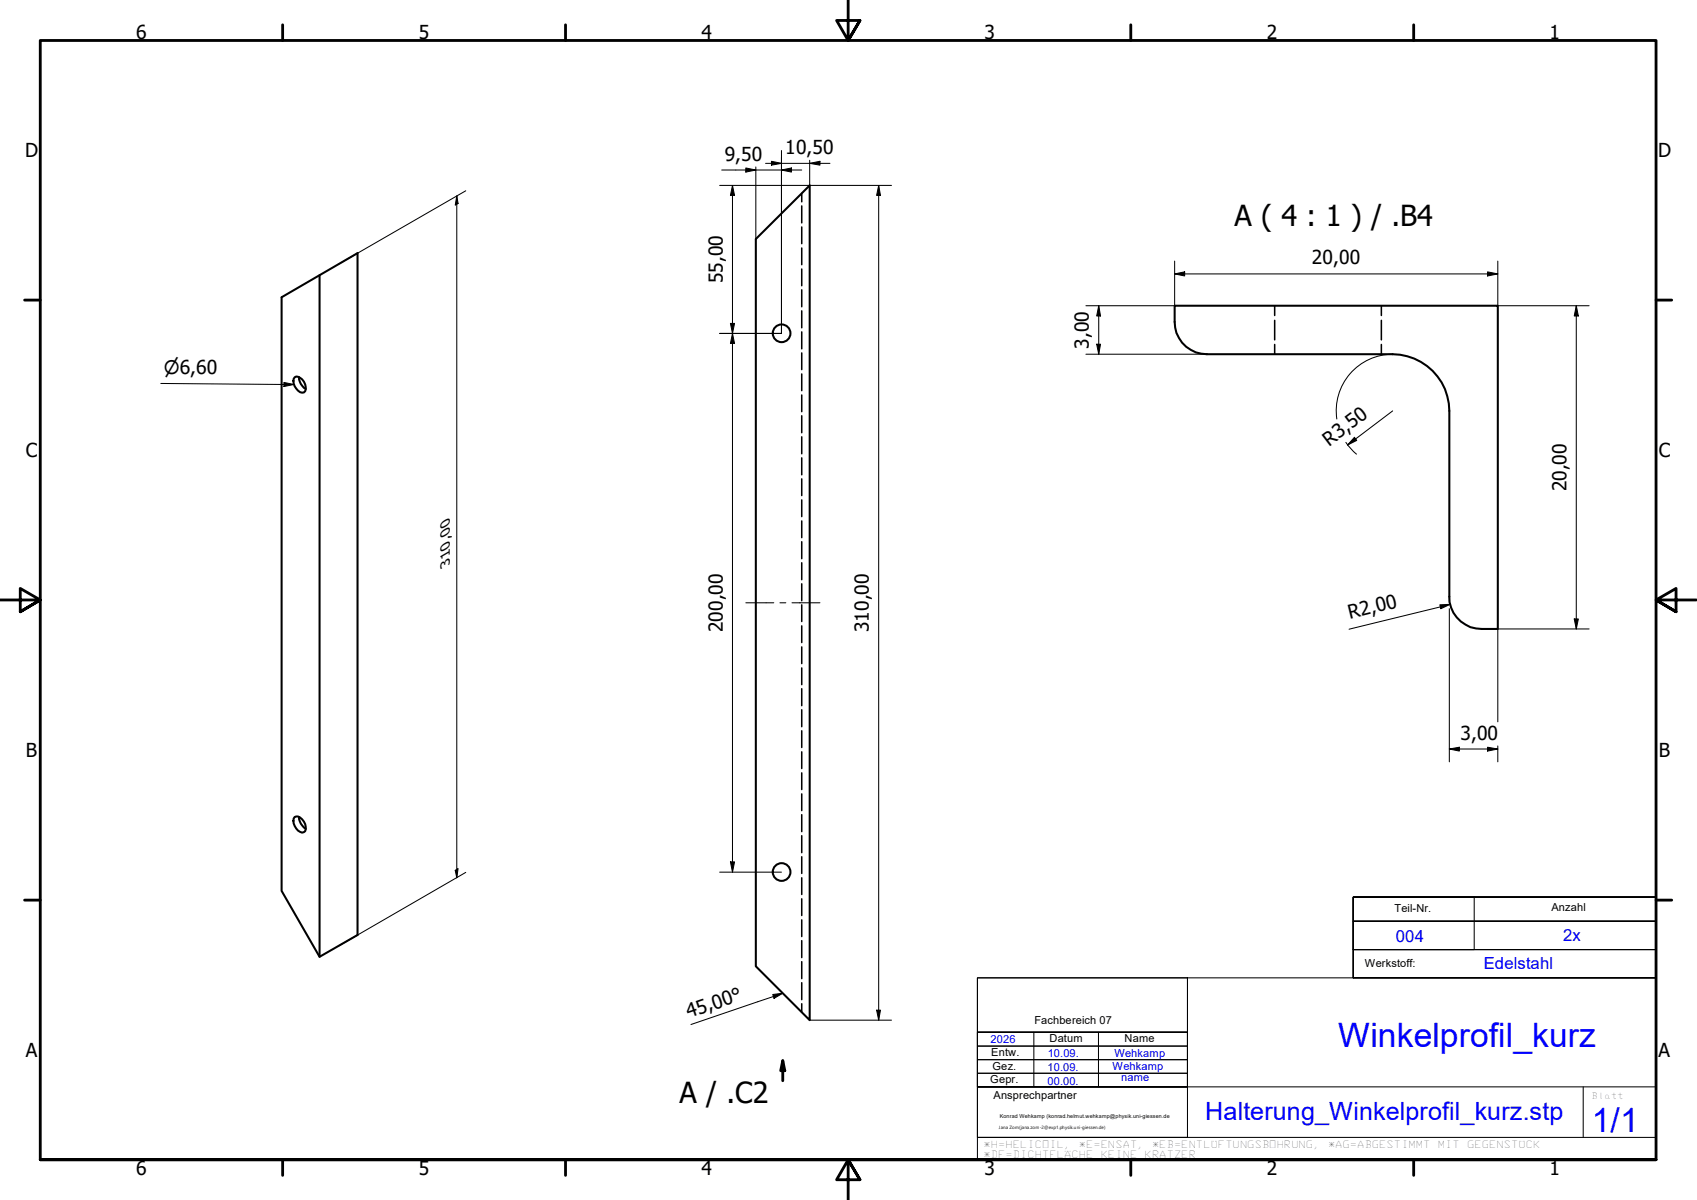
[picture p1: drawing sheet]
<svg xmlns="http://www.w3.org/2000/svg" width="420mm" height="297mm" viewBox="0 0 420 297" stroke-linecap="round" stroke-linejoin="round" font-family="sans-serif">
<!-- layer: Hidden (ISO) -->
<g fill="none" stroke="#000" stroke-width=".38">
<path d="M198.5 47.9v2.1M198.5 51v4.2M198.5 56.2v4.1M198.5 61.4v4.1M198.5 66.6v4.1M198.5 71.7v4.2M198.5 76.9v4.2M315.6 75.7v2.4M315.6 79.3v4.8M342 75.7v2.4M342 79.3v4.8M198.5 82.2v4.1"/>
<path d="M198.5 87.4v4.1M198.5 92.6v4.1M198.5 97.8v4.1M315.6 85.3v2.4M342 85.3v2.4M198.5 102.9v4.2M198.5 108.1v4.2M198.5 113.3v4.2M198.5 118.5v4.2M198.5 123.7v4.2M198.5 129v4.1M198.5 134.1v4.2"/>
<path d="M198.5 139.3v4.2M198.5 144.5v4.2M198.5 149.7v4.1M198.5 154.9v4.2M198.5 160.1v4.2M198.5 165.3v4.2M198.5 170.5v4.2M198.5 175.7v4.2M198.5 180.9v4.1M198.5 186.1v4.1M198.5 191.3v4.1M198.5 196.5v4.1"/>
<path d="M198.5 201.7v4.2M198.5 206.9v4.2M198.5 212.1v4.1M198.5 217.3v4.1M198.5 222.5v4.1M198.5 227.7v4.1M198.5 232.8v4.2M198.5 238v4.2M198.5 243.3v4.1M198.5 248.5v2.1"/>
</g>
<!-- layer: Visible (ISO) -->
<g fill="none" stroke="#000" stroke-width=".51">
<path d="M187.1 59.2l13.4-13.3v206.6l-13.4-13.3zM69.7 73.6l18.8-10.9v168.7l-9.4 5.4-9.4-16.3zM79.1 68.1v168.7M290.8 75.7h80v80h-4a7.9 7.9 0 0 1-8-8v-46a14.1 14.1 0 0 0-14-14h-46a7.9 7.9 0 0 1-8-8zM73 93.4a1.69 1.69 0 0 1 2.2 1.1 2.22 2.22 0 0 1 0 2.6 2.61 2.61 0 0 1-2.6-2.8zM74 93.3a3.3 3.3 0 0 0 1.7 3M73 202.2a2.16 2.16 0 0 1 2.6 1.8 1.4 1.4 0 0 1-.8 2.1 2.88 2.88 0 0 1-1.8-3.9zM74 202.2a3.5 3.5 0 0 0 1.7 3"/>
<circle cx="193.5" cy="82.5" r="2.19"/>
<circle cx="193.5" cy="215.9" r="2.19"/>
</g>
<!-- layer: Section Line (ISO) -->
<path d="M193.8 262.6l.5 2.4h-1zM193.8 262.6v4.9" fill="none" stroke="#000" stroke-width=".7"/>
<path d="M193.8 262.6l.5 2.4h-1z" fill="#000"/>
<!-- layer: Border (ISO) -->
<g fill="none" stroke="#000" stroke-width=".7">
<path d="M70 6.1v3.9M140 6.1v3.9M210 0v10l-2.9-4.9h5.8l-2.9 4.9 2.9-4.9M280 6.1v3.9M350 6.1v3.9M6.1 74.3h3.9M410 74.3h3.9M0 148.5h10l-5-2.8v5.7l5-2.9-5 2.9M420 148.5h-10l5-2.8v5.7l-5-2.9 5 2.9M6.1 222.8h3.9M410 222.8h3.9M10 287.1v-277.1h400v277.1h-400h400"/>
<path d="M70 287.1v3.8M140 287.1v3.8M212.9 292l-2.9-4.9 2.9 4.9h-5.8l2.9-4.9v9.9M280 287.1v3.8M350 287.1v3.8"/>
</g>
<!-- layer: Sketch Geometry (ANSI) -->
<path d="M335 222h30v13.1h-30zM335 222h75v20v-6.9h-75v-7.1h75h-75v-6h75v13.1h-75v6.9h75h-75zM242 258.9h52v3.4h-52zM242 255.5h52v3.4h-52zM242 255.5h52v13.5h-52zM242 242h52v13.5h-52zM242 269h52v12.5h-52zM242 265.7h52v3.3h-52zM242 262.3h52v3.4h-52z" fill="none" stroke="#000" stroke-width=".25"/>
<!-- layer: RAHMEN -->
<path d="M242 242h168v45.1h-168zM242 255.5h52M256 255.5v13.5M272 255.5v13.5M294 242v27M242 269h168M392 269v12.5M242 281.5h168" fill="none" stroke="#000" stroke-width=".25"/>
<!-- layer: Dimension (ISO) -->
<g fill="none" stroke="#000" stroke-width=".25">
<path d="M191 39.9l2.5 .5-2.5 .5zM193.5 37.3v45.2h-15.3M200.5 39.7v6.2M113.1 48.5l.3 1.8-.7 .5zM113.1 48.5v168.8M115.3 47.2l-31.5 18.2M178.2 45.9h42.5M178.7 42.1h19.8M181.4 45.9l.5 2.5h-1.1zM181.4 45.9v170M184.7 41.6l2.4 .5-2.4 .5zM187.1 41.3v17.9"/>
<path d="M189.5 40.4h16M193.5 42.1l2.5-.5v1zM200.5 40.4l2.5-.5v1zM217.6 45.9l.4 2.5h-1zM217.6 45.9v206.6M272 75.7l.5 2.5h-1zM272 75.7v12M290.8 67.8l2.5-.5v1zM290.8 64.6v11.1h-21.9M290.8 67.8h80M368.3 67.3l2.5 .5-2.5 .5zM370.8 64.6v11.1h22.6"/>
<path d="M390.3 75.7l.5 2.5h-1zM390.3 75.7v80M180.8 80.1h1.1l-.5 2.4zM181.4 82.5l.5 2.5h-1.1zM268.9 87.7h29.9M271.5 85.2h1l-.5 2.5zM344.8 87.7a14 14 0 0 0-13.8 16M333.2 109.5l1.2 1.6 1.5 1.3M335.3 108.3l.6 .7-2.3 1.2zM344.8 101.7l-11.2 8.5M356.5 149.7l2.5-.1-2.3 1.1zM358.8 147.7v1.4"/>
<path d="M358.8 150.7v37.9M359 149.6l-25 6.2M389.8 153.2h1l-.5 2.5zM393.4 155.7h-22.6v23M358.8 185.4l2.5-.4v.9zM358.8 185.4h12M368.3 185l2.5 .4-2.5 .5zM370.8 184.6v4M112.7 215.4l.7-.4-.3 2.3zM115.3 215.9l-31.5 18.3M178.2 215.9h15.3M180.8 213.3h1.1l-.5 2.6z"/>
<path d="M200.5 252.5h20.2M217 250h1l-.4 2.5z"/>
</g>
<g fill="#000">
<path d="M200.5 40.4l2.5-.5v1zM113.1 48.5l.3 1.8-.7 .5zM181.4 45.9l.5 2.5h-1.1zM184.7 41.6l2.4 .5-2.4 .5zM191 39.9l2.5 .5-2.5 .5zM193.5 42.1l2.5-.5v1zM217.6 45.9l.4 2.5h-1zM272 75.7l.5 2.5h-1zM290.8 67.8l2.5-.5v1zM368.3 67.3l2.5 .5-2.5 .5zM390.3 75.7l.5 2.5h-1zM180.8 80.1h1.1l-.5 2.4z"/>
<path d="M181.4 82.5l.5 2.5h-1.1zM271.5 85.2h1l-.5 2.5zM335.3 108.3l.6 .7-2.3 1.2zM356.5 149.7l2.5-.1-2.3 1.1zM389.8 153.2h1l-.5 2.5zM358.8 185.4l2.5-.4v.9zM368.3 185l2.5 .4-2.5 .5zM112.7 215.4l.7-.4-.3 2.3zM180.8 213.3h1.1l-.5 2.6zM217 250h1l-.4 2.5z"/>
</g>
<!-- layer: Centerline (ISO) -->
<path d="M184.7 149.2h6.9M193.1 149.2h1.5M196.1 149.2h6.9" fill="none" stroke="#000" stroke-width=".25"/>
<!-- layer: Symbol (ISO) -->
<path d="M39.8 94.9l33 .3M70.3 94.7l2.5 .5-2.5 .5zM191.3 246.2l2.5-.3-2.2 1.2zM193.8 245.9l-22.7 7.7" fill="none" stroke="#000" stroke-width=".25"/>
<path d="M70.3 94.7l2.5 .5-2.5 .5zM191.3 246.2l2.5-.3-2.2 1.2z" fill="#000"/>
<g font-size="8.3" fill="#00f">
<text x="331.3" y="259.3">Winkelprofil_kurz</text>
<text x="394.1" y="280.2">1/1</text>
</g>
<g font-size="7.2">
<text x="305.6" y="56">A ( 4 : 1 ) / .B4</text>
<text x="168.3" y="272.9">A / .C2</text>
</g>
<text font-size="6.2" fill="#00f" x="298.4" y="277.3">Halterung_Winkelprofil_kurz.stp</text>
<g font-size="4.8">
<text x="33.7" y="9.6">6</text>
<text x="103.7" y="9.6">5</text>
<text x="173.7" y="9.6">4</text>
<text x="243.7" y="9.6">3</text>
<text x="313.7" y="9.6">2</text>
<text x="383.7" y="9.6">1</text>
<text x="6.2" y="38.9">D</text>
<text x="179.5" y="39.7">9,50</text>
<text x="194.4" y="38">10,50</text>
<text x="410.5" y="38.9">D</text>
<text x="324.8" y="65.5">20,00</text>
<text x="178.9" y="70.2" transform="rotate(-90 178.9 70.2)">55,00</text>
<text x="269.6" y="86.3" transform="rotate(-90 269.6 86.3)">3,00</text>
<text x="6.4" y="113.1">C</text>
<text x="329.1" y="110.6" transform="rotate(-37 329.1 110.6)">R3,50</text>
<text x="410.7" y="113.1">C</text>
<text x="387.9" y="121.7" transform="rotate(-90 387.9 121.7)">20,00</text>
<text x="334.2" y="153.3" transform="rotate(-14 334.2 153.3)">R2,00</text>
<text x="178.9" y="156.5" transform="rotate(-90 178.9 156.5)">200,00</text>
<text x="215.1" y="156.5" transform="rotate(-90 215.1 156.5)">310,00</text>
<text x="361.6" y="183.1">3,00</text>
<text x="6.4" y="187.4">B</text>
<text x="410.7" y="187.4">B</text>
<text x="170.6" y="252.1" transform="rotate(-19 170.6 252.1)">45,00°</text>
<text x="6.4" y="261.7">A</text>
<text x="410.7" y="261.7">A</text>
<text x="33.7" y="290.9">6</text>
<text x="103.7" y="290.9">5</text>
<text x="173.7" y="290.9">4</text>
<text x="243.7" y="290.9">3</text>
<text x="313.7" y="290.9">2</text>
<text x="383.7" y="290.9">1</text>
</g>
<text font-size="4.6" x="40.6" y="92.6">⌀6,60</text>
<g font-size="4.1" fill="#00f">
<text x="345.6" y="233.2">004</text>
<text x="387" y="233">2x</text>
<text x="367.3" y="239.8">Edelstahl</text>
</g>
<text font-size="3.6" x="111.4" y="139.8" transform="rotate(-90 111.4 139.8)">310,00</text>
<g font-size="2.7">
<text x="345.2" y="225.7">Teil-Nr.</text>
<text x="384.1" y="225.4">Anzahl</text>
<text x="337.9" y="239.3">Werkstoff:</text>
<text x="256.1" y="253.5">Fachbereich 07</text>
<text x="259.8" y="257.9">Datum</text>
<text x="278.4" y="258">Name</text>
<text x="245.4" y="261.4">Entw.</text>
<text x="245.2" y="268">Gepr.</text>
<text x="245.7" y="264.8">Gez.</text>
<text x="246" y="272">Ansprechpartner</text>
</g>
<g font-size="2.7" fill="#00f">
<text x="245.2" y="258.2">2026</text>
<text x="259.4" y="261.5">10.09.</text>
<text x="275.9" y="261.6">Wehkamp</text>
<text x="259.3" y="265.2">10.09.</text>
<text x="259.3" y="268.5">00.00.</text>
<text x="275.5" y="265">Wehkamp</text>
<text x="277.6" y="267.5">name</text>
</g>
<g font-size="2.5">
<text x="243.5" y="284.2">*H=HELICOIL,</text>
<text x="243.5" y="286.6">*DF=DICHTFLÄCHE</text>
<text x="267.1" y="284.2">*E=ENSAT,</text>
<text x="272.5" y="286.6">KEINE</text>
<text x="283.4" y="286.6">KRATZER</text>
<text x="285.2" y="284.2">*EB=ENTLÜFTUNGSBOHRUNG,</text>
<text x="328.8" y="284.2">*AG=ABGESTIMMT</text>
<text x="356" y="284.2">MIT</text>
<text x="363.3" y="284.2">GEGENSTÜCK</text>
</g>
<text font-size="2.2" x="394" y="272">Blatt</text>
<text font-size="1.3" x="247.5" y="276.8">Konrad Wehkamp (konrad.helmut.wehkamp@physik.uni-giessen.de</text>
<text font-size="1.1" x="247.3" y="279.4">Jana Zorn(jana.zorn-2@exp1.physik.uni-giessen.de)</text>
</svg>
